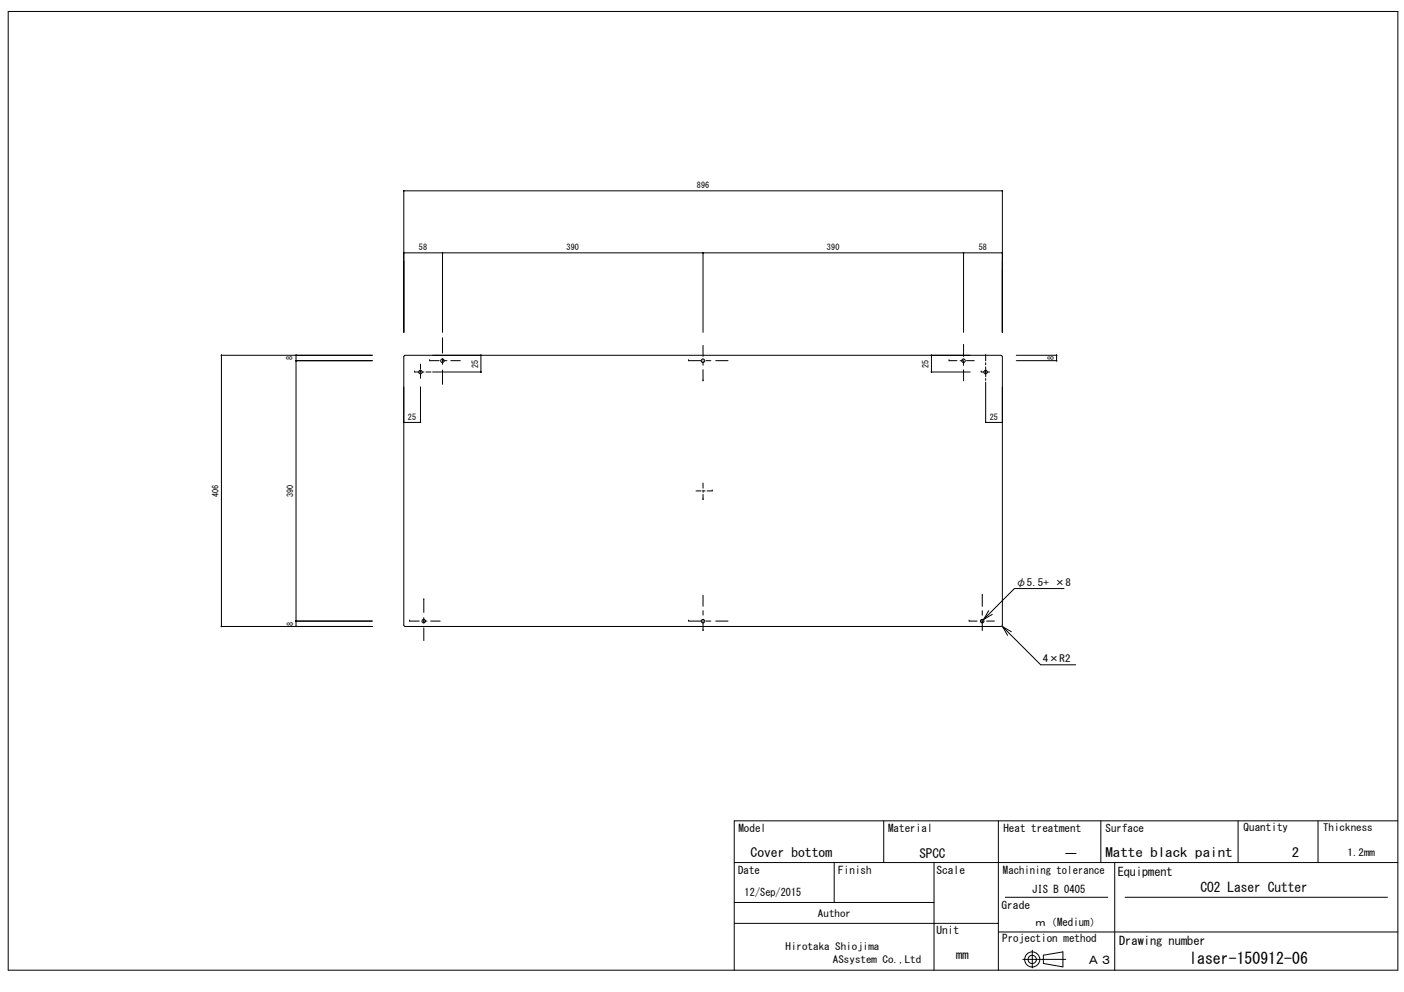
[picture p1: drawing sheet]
<svg xmlns="http://www.w3.org/2000/svg" width="297mm" height="210mm" viewBox="0 0 297 210" stroke-linecap="round" stroke-linejoin="round" font-family="sans-serif">
<g fill="none" stroke="#000" stroke-width=".21">
<path d="M1.7 2.4h294v202.9h-294zM85.4 40.4h.1M85.4 53.5h.1M85.4 53.5h126.7M85.4 40.3v.1M93.6 53.5h.1M93.6 53.5v16.8M93.7 53.5h.1M148.7 53.5h.1M148.7 53.5v16.8M148.8 53.5h.1M203.8 53.5h.1"/>
<path d="M203.8 53.5l.1 16.8M203.9 53.5h.1M212.1 40.3v.1M212.1 53.5h.1M46.8 75.1v.1M62.6 75.2h.1M62.6 76.3h.1M62.6 75.1v57.5M62.6 76.3h16.2M62.7 75.1v.1M62.7 76.3v.1M78.8 75.2h-32v57.4"/>
<path d="M85.4 70.3v-29.9h126.7v29.9M85.7 75.2l-.3 .3v56.8l.2 .2 126.2 .1 .2-.3 .1-56.8-.3-.3M85.7 75.2h126.1M87.7 78.7h.1M87.7 78.7h1.1M89 77.3h.1M89 77.3v.8M89 78.5v.3M89 79.2v.8M89.2 78.7h.5M90.1 78.7h1.1M90.9 76.3h.1"/>
<path d="M90.9 76.3h2M91.5 78.7h10.2M93.6 71.7h.1M93.6 71.7v3M93.6 75.9v1.2M93.6 78.3v3M93.7 76.3h.9M95.4 76.3h2M101.7 75.1v.1M101.7 78.7v.1M101.7 75.1v3.7M101.8 75.2h.1"/>
<path d="M101.8 78.7h.1M145.7 76.3h.1M145.7 76.3h2.6M148.7 73.1v2.3M148.7 76.3v1M148.7 78.2v2.4M149.4 76.3h1M151.4 76.3h2.6M197 75.1v.1M197 78.7v.1M197.1 78.7h8.2M197.1 75.1v3.7"/>
<path d="M197.1 75.2h.1M197.1 78.7h.1M200.8 76.3h.1M200.8 76.3h1.7M203.1 76.3h.7M203.9 73.1h.1M203.9 73.1v2.3M203.9 76.4v.9M203.9 78.2v2.4M204.5 76.3h1.6M207.6 78.7h.1M207.6 78.7h.6"/>
<path d="M208.4 78.7h.2M208.5 75.2h.1M208.5 78.7h.1M208.5 75.2v1.1M208.5 76.8v.4M208.5 77.6v2.1M208.8 78.7h.6M215 76.3h8.5M215 75.2l8.5-.1v1.3M223.6 75.1v.1M223.6 76.3v.1M85.4 89.4h.1"/>
<path d="M85.4 89.4h3.6M85.4 89.3v.1M88.9 89.4h.1M89 81.9l-.1 7.5M89 89.4h.1M148.7 80.6h.1M208.5 89.3v.1M208.5 80.1v.4M208.5 80.9v8.5M208.5 89.4h3.6M212.1 89.3v.1M147.3 103.9h1"/>
<path d="M148.7 105.7h.1M148.7 103.9h.5M148.7 102.2v1.1M148.7 103.7v.5M148.7 104.6v1.1M149.6 103.9h1.1M150.7 103.9h.1M46.8 132.5v.1M46.8 132.6h32M62.6 131.4h.1M62.6 132.5v.1M62.6 131.4h16.2"/>
<path d="M62.7 131.4v.1M62.7 132.5v.1M86.7 131.4h.1M86.7 131.4h2M89.5 131.4h.8M89.7 126.9h.1M89.7 126.9v2.7M89.7 130.7v1.1M89.7 132.9v2.6M91.1 131.4h2M145.7 131.4h.1M145.7 131.4h2.6"/>
<path d="M148.7 133.4h.1M148.7 126v2.3M148.7 129.2v.9M148.7 131.1v2.3M149.4 131.4h1M151.4 131.4h2.6M205 131.4h.1M205 131.4h1.7M207.4 131.4h.6M207.8 126h.1M207.8 126v2.3M207.8 129.2v1"/>
<path d="M207.8 131.1v2.3M208.7 131.4h1.7M209.2 129.2l-1.1 1.9M209.9 130l-1.8 1.1M212.1 132.6l8.1 8.1h7.4M212.1 132.6l1.9 1.1M212.1 132.6l1.1 1.8M225.1 124.5h-10.5l-6.5 6.6M187 173.7v8.8M211.2 173.7v31.6M232.9 173.7v8.8M261.9 173.7v8.8"/>
<path d="M278.8 173.7v8.8M295.7 173.7h-140.4v31.6M155.3 191h42.3M155.3 182.5h140.4M155.3 195.4h55.9M176.5 182.5v8.5M197.6 182.5v22.8M211.2 197.2h84.5M212.7 189.9h21.7M235.8 182.5v22.8M238 189.9h55.5M216.4 203h9.1"/>
<path d="M218.4 201.1v3.7M220.7 202.1l4.2-.7v3.2l-4.2-.7z"/>
<circle cx="89" cy="78.7" r=".37"/>
<circle cx="93.6" cy="76.3" r=".37"/>
<circle cx="148.7" cy="76.3" r=".37"/>
<circle cx="203.8" cy="76.3" r=".37"/>
<circle cx="208.5" cy="78.7" r=".37"/>
<circle cx="89.7" cy="131.4" r=".37"/>
<circle cx="148.7" cy="131.4" r=".37"/>
<circle cx="207.8" cy="131.4" r=".37"/>
<circle cx="218.4" cy="203" r="1.6"/>
<circle cx="218.4" cy="203" r=".88"/>
</g>
<text font-size="3.4" x="251.6" y="204">laser-150912-06</text>
<text font-size="2.8" x="254" y="188.7">CO2 Laser Cutter</text>
<g font-size="2.7">
<text x="158.8" y="181.4">Cover bottom</text>
<text x="194.5" y="181.5">SPCC</text>
<text x="225" y="181.5">－</text>
<text x="233.9" y="181.3">Matte black paint</text>
<text x="273.3" y="181.3">2</text>
</g>
<g font-size="2.5">
<text x="236.5" y="185.3">Equipment</text>
<text x="202.3" y="202.9">mm</text>
<text x="230" y="204">Ａ３</text>
<text x="236.8" y="199.9">Drawing number</text>
</g>
<g font-size="2.3">
<text x="156.2" y="176.1">Model</text>
<text x="187.9" y="176.1">Material</text>
<text x="212.3" y="176.1">Heat treatment</text>
<text x="233.9" y="176.1">Surface</text>
<text x="263.1" y="175.8">Quantity</text>
<text x="156.2" y="184.9">Date</text>
<text x="177.4" y="184.9">Finish</text>
<text x="198.1" y="184.9">Scale</text>
<text x="212.2" y="184.9">Machining tolerance</text>
<text x="157.5" y="189.6">12/Sep/2015</text>
<text x="218.4" y="188.9">JIS B 0405</text>
<text x="198.1" y="197.6">Unit</text>
<text x="211.9" y="192.3">Grade</text>
<text x="219" y="195.8">ｍ（Medium）</text>
<text x="212" y="199.4">Projection method</text>
</g>
<g font-size="2.1">
<text x="214.9" y="124">φ5.5+ ×8</text>
<text x="220.6" y="140.1">4×R2</text>
<text x="279.9" y="175.9">Thickness</text>
<text x="285.1" y="181.1">1.2mm</text>
<text x="173.1" y="194">Author</text>
<text x="166.2" y="201">Hirotaka Shiojima</text>
<text x="176.2" y="203.7">ASsystem Co.,Ltd</text>
</g>
<g font-size="1.8">
<text x="147.4" y="39.8">896</text>
<text x="88.6" y="52.9">58</text>
<text x="119.9" y="52.9">390</text>
<text x="175" y="52.9">390</text>
<text x="207.1" y="52.9">58</text>
<text x="61.8" y="76.2" transform="rotate(-90 61.8 76.2)">8</text>
<text x="101.1" y="77.8" transform="rotate(-90 101.1 77.8)">25</text>
<text x="196.4" y="77.8" transform="rotate(-90 196.4 77.8)">25</text>
<text x="222.9" y="76.2" transform="rotate(-90 222.9 76.2)">8</text>
<text x="86.3" y="88.8">25</text>
<text x="209.4" y="88.8">25</text>
<text x="46.2" y="105.2" transform="rotate(-90 46.2 105.2)">406</text>
<text x="62" y="105.2" transform="rotate(-90 62 105.2)">390</text>
<text x="62" y="132.4" transform="rotate(-90 62 132.4)">8</text>
</g>
</svg>
